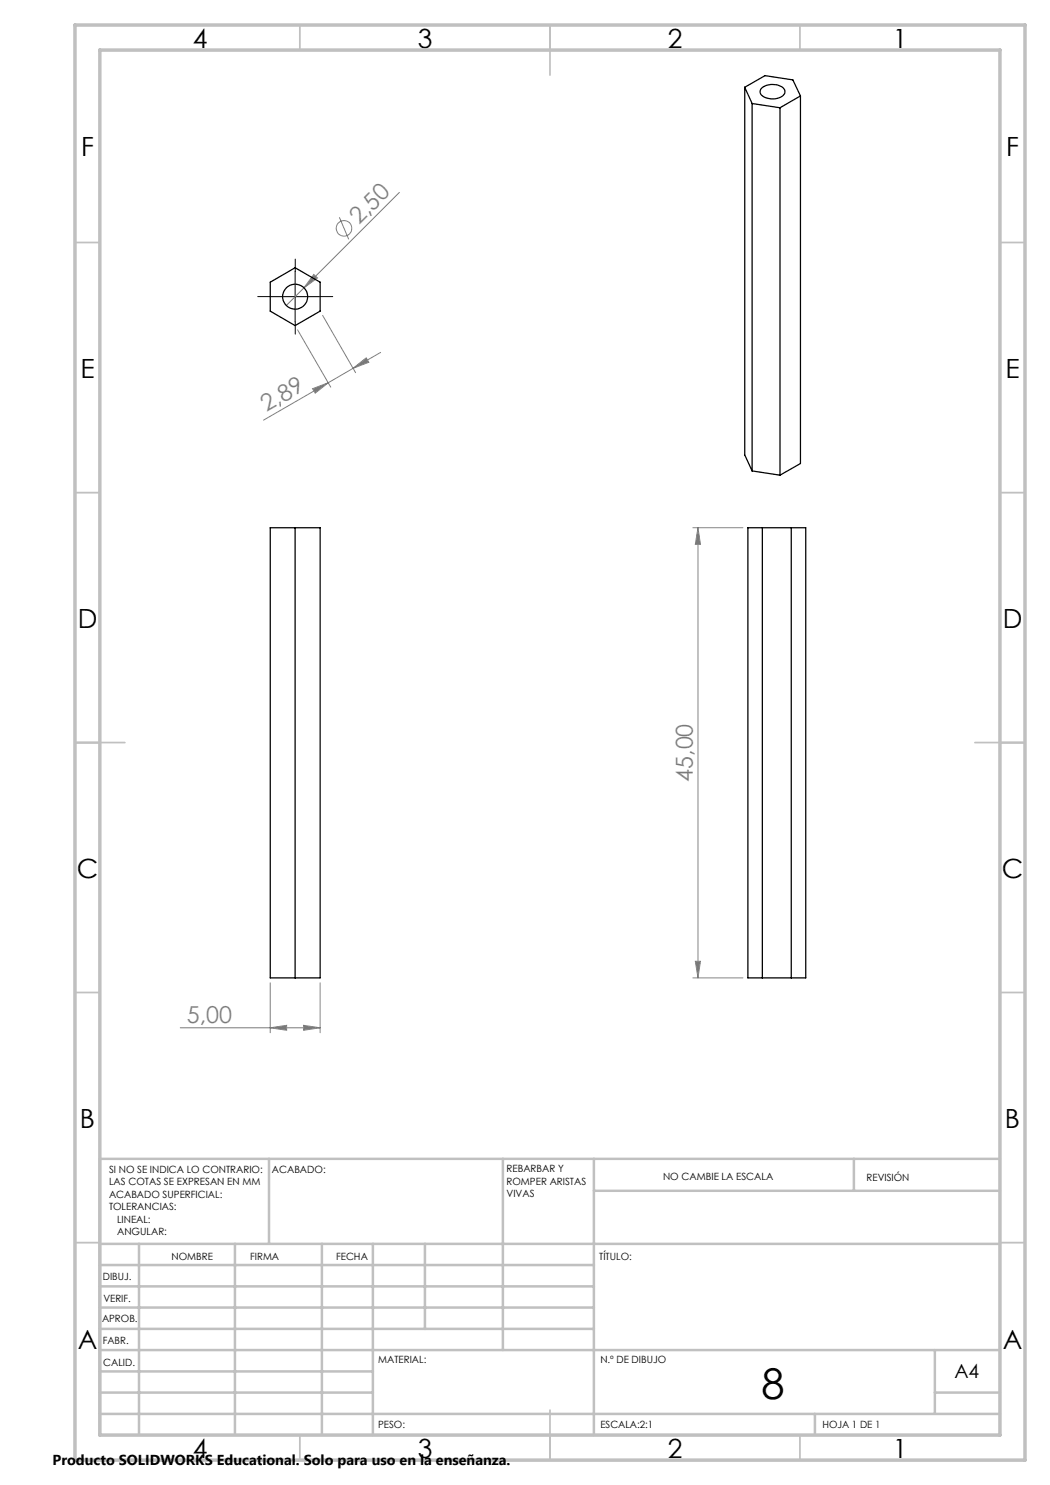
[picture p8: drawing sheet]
<svg xmlns="http://www.w3.org/2000/svg" width="210mm" height="297mm" viewBox="0 0 210 297" stroke-linecap="round" stroke-linejoin="round" font-family="sans-serif">
<g fill="none" stroke="#808080" stroke-width=".2">
<path d="M79.9 38.5l-22.6 22.6M62.8 54.9l.7 .7-2.7 2zM67.9 43.5l1.8 4.4M59.5 66l6.6 11.4M62.5 77.7l3.2-1.2-2.7 2.1zM64.5 63.1l6.6 11.4M70.6 73.7l-17.9 10.3M70.6 73.7l2.6-2.1 .6 .9zM76.1 70.5l-5.5 3.2M138.6 105.5h10M139.6 105.5l.5 3.4h-1zM139.6 105.5v90.1"/>
<path d="M54 196.6v9.9M64 196.6v9.9M138.6 195.6h10M139.1 192.3h1l-.5 3.3zM36.1 205.6h27.9M54 205.6l3.3-.5v1zM60.7 205.1l3.3 .5-3.3 .5z"/>
<circle cx="68.8" cy="45.7" r="1.57"/>
</g>
<path d="M54 59.3h-2.5M59 54.3v-2.5M64 59.3h2.5M59 64.3v2.5" fill="none" stroke="#000" stroke-width=".2" stroke-dasharray="15.2 1.3 1.3 1.3"/>
<path d="M54 59.3h10M59 54.3v10" fill="none" stroke="#000" stroke-width=".2"/>
<g fill="none" stroke="#c0c0c0" stroke-width=".35">
<path d="M60 5v5M110 5v10M160 5v5M15 48.5h5M200 48.5h5M15 98.5h5M200 98.5h5M15 148.5h10M195 148.5h10M15 198.5h5M200 198.5h5M15 248.5h5"/>
<path d="M200 248.5h5M60 287v5M110 282v10M160 287v5"/>
</g>
<g fill="none" stroke="#c0c0c0" stroke-width=".5">
<path d="M53.8 231.8v17M100.6 231.8v38.2M118.8 231.8v55.2M118.8 238.2h81.2M170.8 231.8v6.4M200 231.8h-180v55.2M20 248.8h180M20 257.3h98.8M20 253h98.8M27.8 248.8v38.2M47 248.8v38.2M64.4 248.8v38.2"/>
<path d="M74.6 248.8v38.2M85 248.8v17M20 265.8h98.8M20 261.5h98.8M20 278.5h54.6M20 274.3h54.6M20 270h180M187 278.5h13M187 270v12.8M20 282.8h180M163 282.8v4.2"/>
</g>
<path d="M15 5h190v287h-190zM20 10h180v277h-180z" fill="none" stroke="#c0c0c0" stroke-width=".7"/>
<g fill="#808080">
<path d="M62.8 54.9l.7 .7-2.7 2z"/>
<path d="M54 205.6l3.3-.5v1zM60.7 205.1l3.3 .5-3.3 .5z"/>
<path d="M62.5 77.7l3.2-1.2-2.7 2.1zM70.6 73.7l2.6-2.1 .6 .9z"/>
<path d="M139.6 105.5l.5 3.4h-1zM139.1 192.3h1l-.5 3.3z"/>
</g>
<g fill="none" stroke="#000" stroke-width=".25">
<path d="M148.9 17.5l4.1-2.4 5.6 .9 1.5 3.2M148.9 17.5l1.5 3.2M148.9 17.5v73.5l1.5 3.2M152.5 17.5a3.6 3.6 0 0 1 4.3 .2 1.08 1.08 0 0 1-.7 1.7 3.6 3.6 0 0 1-3.9-.6l-.2-.7zM160.1 19.2l-4.1 2.4M160.1 19.2v73.5l-4.1 2.3M150.4 20.7l5.6 .9M150.4 20.7v73.5M156 21.6v73.4M54 56.4l5-2.9 5 2.9v5.8l-5 2.9-5-2.9zM150.4 94.2l5.6 .8M54 105.5h10v90.1h-10z"/>
<path d="M59 105.5v90.1M149.6 105.5h11.5v90.1h-11.5zM152.5 105.5v90.1M158.3 105.5v90.1"/>
<circle cx="59" cy="59.3" r="2.5"/>
</g>
<text font-size="8.5" x="152.3" y="279.7">8</text>
<g font-size="5.3">
<text x="38.5" y="9.5">4</text>
<text x="83.5" y="9.5">3</text>
<text x="133.6" y="9.5">2</text>
<text x="178.6" y="9.5">1</text>
<text x="16.2" y="31.3">F</text>
<text x="201.2" y="31.3">F</text>
<text x="16.1" y="75.5">E</text>
<text x="201.1" y="75.5">E</text>
<text x="15.5" y="125.5">D</text>
<text x="200.5" y="125.5">D</text>
<text x="15.4" y="175.5">C</text>
<text x="200.4" y="175.5">C</text>
<text x="16" y="225.5">B</text>
<text x="201" y="225.5">B</text>
<text x="15.5" y="269.8">A</text>
<text x="200.5" y="269.8">A</text>
<text x="38.5" y="291.5">4</text>
<text x="83.5" y="291.5">3</text>
<text x="133.6" y="291.5">2</text>
<text x="178.6" y="291.5">1</text>
</g>
<g font-size="4.7" fill="#808080">
<text x="71.8" y="45" transform="rotate(-45 71.8 45)">2,50</text>
<text x="53.3" y="82.5" transform="rotate(-30 53.3 82.5)">2,89</text>
<text x="138.6" y="156.4" transform="rotate(-90 138.6 156.4)">45,00</text>
<text x="37.4" y="204.5">5,00</text>
</g>
<text font-size="3.9" x="190.9" y="275.5">A4</text>
<text font-size="2.9" x="10.5" y="292.9">Producto SOLIDWORKS Educational. Solo para uso en la enseñanza.</text>
<g font-size="2">
<text x="21.8" y="234.6">SI NO SE INDICA LO CONTRARIO:</text>
<text x="21.8" y="237.1">LAS COTAS SE EXPRESAN EN MM</text>
<text x="21.8" y="239.6">ACABADO SUPERFICIAL:</text>
<text x="54.4" y="234.6">ACABADO:</text>
<text x="101.3" y="234.5">REBARBAR Y</text>
<text x="101.3" y="237">ROMPER ARISTAS</text>
<text x="101.3" y="239.5">VIVAS</text>
<text x="132.6" y="236">NO CAMBIE LA ESCALA</text>
<text x="173.3" y="236.2">REVISIÓN</text>
<text x="21.8" y="242.1">TOLERANCIAS:</text>
<text x="23.4" y="244.6">LINEAL:</text>
<text x="23.4" y="247.1">ANGULAR:</text>
<text x="34.3" y="252">NOMBRE</text>
<text x="50" y="251.9">FIRMA</text>
<text x="67.2" y="251.9">FECHA</text>
<text x="119.9" y="251.9">TÍTULO:</text>
<text x="20.6" y="256.1">DIBUJ.</text>
<text x="20.7" y="260.3">VERIF.</text>
<text x="20.4" y="264.4">APROB.</text>
<text x="20.5" y="268.8">FABR.</text>
<text x="20.7" y="273.1">CALID.</text>
<text x="75.6" y="272.5">MATERIAL:</text>
<text x="120.1" y="272.5">N.º DE DIBUJO</text>
<text x="75.6" y="285.5">PESO:</text>
<text x="120.1" y="285.6">ESCALA:2:1</text>
<text x="164.5" y="285.6">HOJA 1 DE 1</text>
</g>
</svg>
